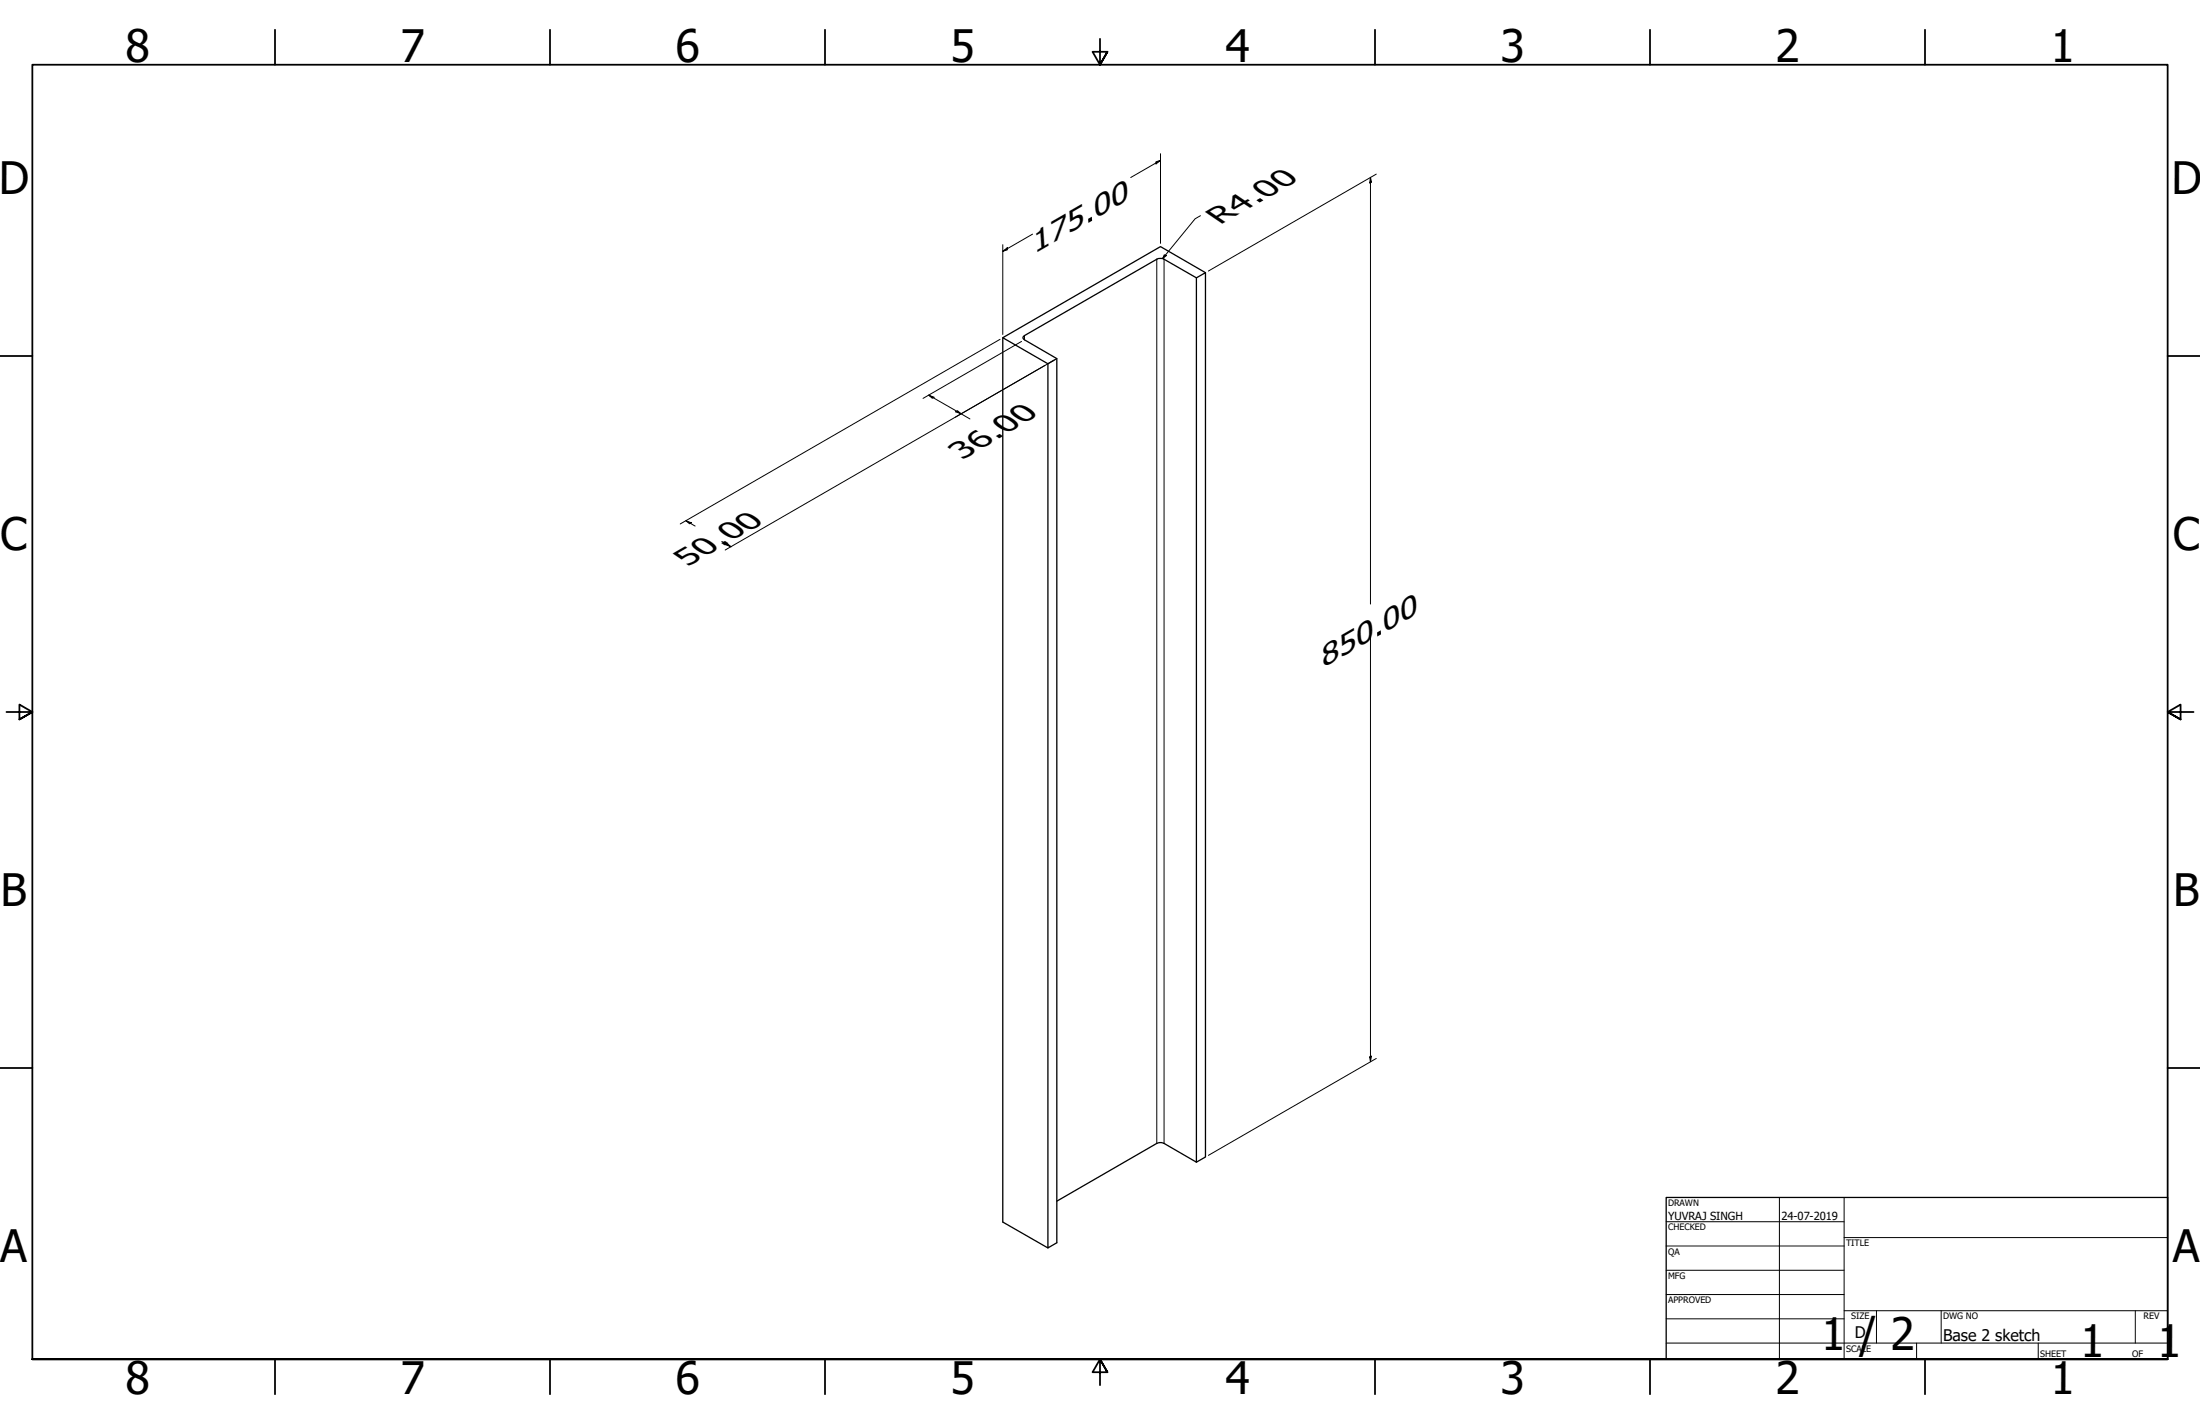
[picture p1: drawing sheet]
<svg xmlns="http://www.w3.org/2000/svg" width="864mm" height="559mm" viewBox="0 0 864 559" stroke-linecap="round" stroke-linejoin="round" font-family="sans-serif">
<!-- layer: Visible Narrow (ANSI) -->
<path d="M454.1 101.7v347M456.9 101.7v347M402.1 131.7v1.6" fill="none" stroke="#000" stroke-width=".39"/>
<!-- layer: Visible (ANSI) -->
<path d="M469.6 109l3.6-2v347l-3.6 2.1M473.2 107l-17.7-10.2-61.9 35.7 17.8 10.2M393.6 132.5v347.1l17.8 10.1M414.8 140.7l-3.4 2v347l3.4-2v-347l-12.7-7.4-.5-1 .5-.6 52.5-30.2 1.3-.1 1 .3 12.7 7.3v347.1l-12.7-7.4-1-.3-1.3 .1-39.8 22.9" fill="none" stroke="#000" stroke-width=".51"/>
<!-- layer: Border (ANSI) -->
<g fill="none" stroke="#000" stroke-width=".7">
<path d="M107.9 11.7v13.7M215.9 11.7v13.7M323.8 11.7v13.7M431.8 15.2v10.2l-2.9-5.1h5.8l-2.9 5.1 2.9-5.1M539.8 11.7v13.7M647.7 11.7v13.7M755.6 11.7v13.7M0 139.7h12.7M850.9 139.7h12.7M2.5 279.4h10.2l-5.1-2.9v5.8l5.1-2.9-5.1 2.9M861.1 279.4h-10.2l5.1-2.9v5.8l-5.1-2.9 5.1 2.9M0 419.1h12.7"/>
<path d="M850.9 419.1h12.7M12.7 533.4v-508h838.2v508h-838.2h838.2M107.9 533.4v13.7M215.9 533.4v13.7M323.8 533.4v13.7M434.7 538.5l-2.9-5.1 2.9 5.1h-5.8l2.9-5.1v10.2M539.8 533.4v13.7M647.7 533.4v13.7M755.6 533.4v13.7"/>
</g>
<!-- layer: Title (ANSI) -->
<g fill="none" stroke="#000" stroke-width=".39">
<path d="M654 479.4h69.9M698.5 469.9v63.5M723.9 469.9v63.5M654 488.9h69.9M654 498.5h69.9M723.9 485.6h127M654 508h69.9M654 517.5h69.9M723.9 514.3h127M736.6 514.3v12.7M762 514.3v12.7M838.2 514.3v12.7"/>
<path d="M654 527h196.9M752.3 527v6.4M800.1 527v6.4"/>
</g>
<path d="M654 469.9h196.9v63.5h-196.9z" fill="none" stroke="#000" stroke-width=".51"/>
<!-- layer: Dimension (ANSI) -->
<g fill="none" stroke="#000" stroke-width=".39">
<path d="M453.8 63.5l1.7-.6-1.7 1.4zM455.5 62.9l-11.6 6.8M455.5 60.3v35.2M538 69.6l.4 1.8-.7 .5zM538 69.6v167.4M540.3 68.3l-66 38.1M393.6 98.6l1.8-1.4v.8zM393.6 96v35.3M405.3 91.9l-11.7 6.7M471.2 84.6l-2.1 1.3-12.7 15.6M457 100.1l.9 .2-1.5 1.2zM392.6 133.2l-125.6 72.4"/>
<path d="M401 134l-38.7 22.3M364.6 155.1l2 .8-.6 .4zM364.6 155.1l16.1 9.3M410.2 143.4l-125.5 72.4M413.8 141.4l-38.8 22.3M375.2 161.6l.7-.4 1.4 1.2zM269.2 204.3l2.2 .9-.7 .3zM269.2 204.3l3.7 2.1M283.3 212.5l3.7 2.1M284.8 213.7l.7-.4 1.5 1.3zM538 249.2v167.4M537.7 414.8l.7-.4-.4 2.2z"/>
<path d="M540.3 415.4l-66 38"/>
</g>
<g fill="#000">
<path d="M453.8 63.5l1.7-.6-1.7 1.4z" fill-rule="evenodd"/>
<path d="M538 69.6l.4 1.8-.7 .5z" fill-rule="evenodd"/>
<path d="M393.6 98.6l1.8-1.4v.8z" fill-rule="evenodd"/>
<path d="M457 100.1l.9 .2-1.5 1.2z" fill-rule="evenodd"/>
<path d="M364.6 155.1l2 .8-.6 .4z" fill-rule="evenodd"/>
<path d="M375.2 161.6l.7-.4 1.4 1.2z" fill-rule="evenodd"/>
<path d="M269.2 204.3l2.2 .9-.7 .3z" fill-rule="evenodd"/>
<path d="M284.8 213.7l.7-.4 1.5 1.3z" fill-rule="evenodd"/>
<path d="M537.7 414.8l.7-.4-.4 2.2z" fill-rule="evenodd"/>
</g>
<g font-size="17.5">
<text x="49.2" y="24.4">8</text>
<text x="157.2" y="24.4">7</text>
<text x="265.1" y="24.4">6</text>
<text x="373.1" y="24.4">5</text>
<text x="481" y="24.4">4</text>
<text x="589" y="24.4">3</text>
<text x="696.9" y="24.4">2</text>
<text x="804.9" y="24.4">1</text>
<text x="-.6" y="76.2">D</text>
<text x="852.4" y="76.2">D</text>
<text x=".1" y="215.9">C</text>
<text x="853" y="215.9">C</text>
<text x=".2" y="355.6">B</text>
<text x="853.1" y="355.6">B</text>
<text x="0" y="495.3">A</text>
<text x="852.9" y="495.3">A</text>
<text x="714.9" y="529.9">1</text>
<text x="729.9" y="529.9">/ 2</text>
<text x="816.6" y="532.6">1</text>
<text x="846.8" y="532.6">1</text>
<text x="49.2" y="547.1">8</text>
<text x="157.2" y="547.1">7</text>
<text x="265.1" y="547.1">6</text>
<text x="373.1" y="547.1">5</text>
<text x="481" y="547.1">4</text>
<text x="589" y="547.1">3</text>
<text x="696.9" y="547.1">2</text>
<text x="804.9" y="547.1">1</text>
</g>
<g font-size="11.4">
<text x="405.9" y="99.8" transform="rotate(-30 405.9 99.8)">175.00</text>
<text x="377.8" y="180.4" transform="rotate(-30 377.8 180.4)">36.00</text>
<text x="519.3" y="262.1" transform="rotate(-30 519.3 262.1)">850.00</text>
</g>
<text font-size="11.3" x="269.9" y="222.4" transform="rotate(-30 269.9 222.4)">50.00</text>
<text font-size="11.2" x="478.9" y="88.5" transform="rotate(-30 478.9 88.5)">R4.00</text>
<g font-size="6.3">
<text x="728.1" y="524.9">D</text>
<text x="762.8" y="526.2">Base 2 sketch</text>
</g>
<g font-size="4.4">
<text x="654.8" y="478.6">YUVRAJ SINGH</text>
<text x="699.3" y="478.6">24-07-2019</text>
</g>
<g font-size="3.5">
<text x="654.8" y="473.2">DRAWN</text>
<text x="654.8" y="482.8">CHECKED</text>
<text x="724.7" y="488.9">TITLE</text>
<text x="654.8" y="492.3">QA</text>
<text x="654.8" y="501.8">MFG</text>
<text x="654.8" y="511.4">APPROVED</text>
<text x="726.7" y="517.7">SIZE</text>
<text x="762.8" y="517.7">DWG NO</text>
<text x="841.4" y="517.7">REV</text>
<text x="724.7" y="530.4">SCALE</text>
<text x="800.9" y="532.6">SHEET</text>
<text x="837" y="532.6">OF</text>
</g>
</svg>
